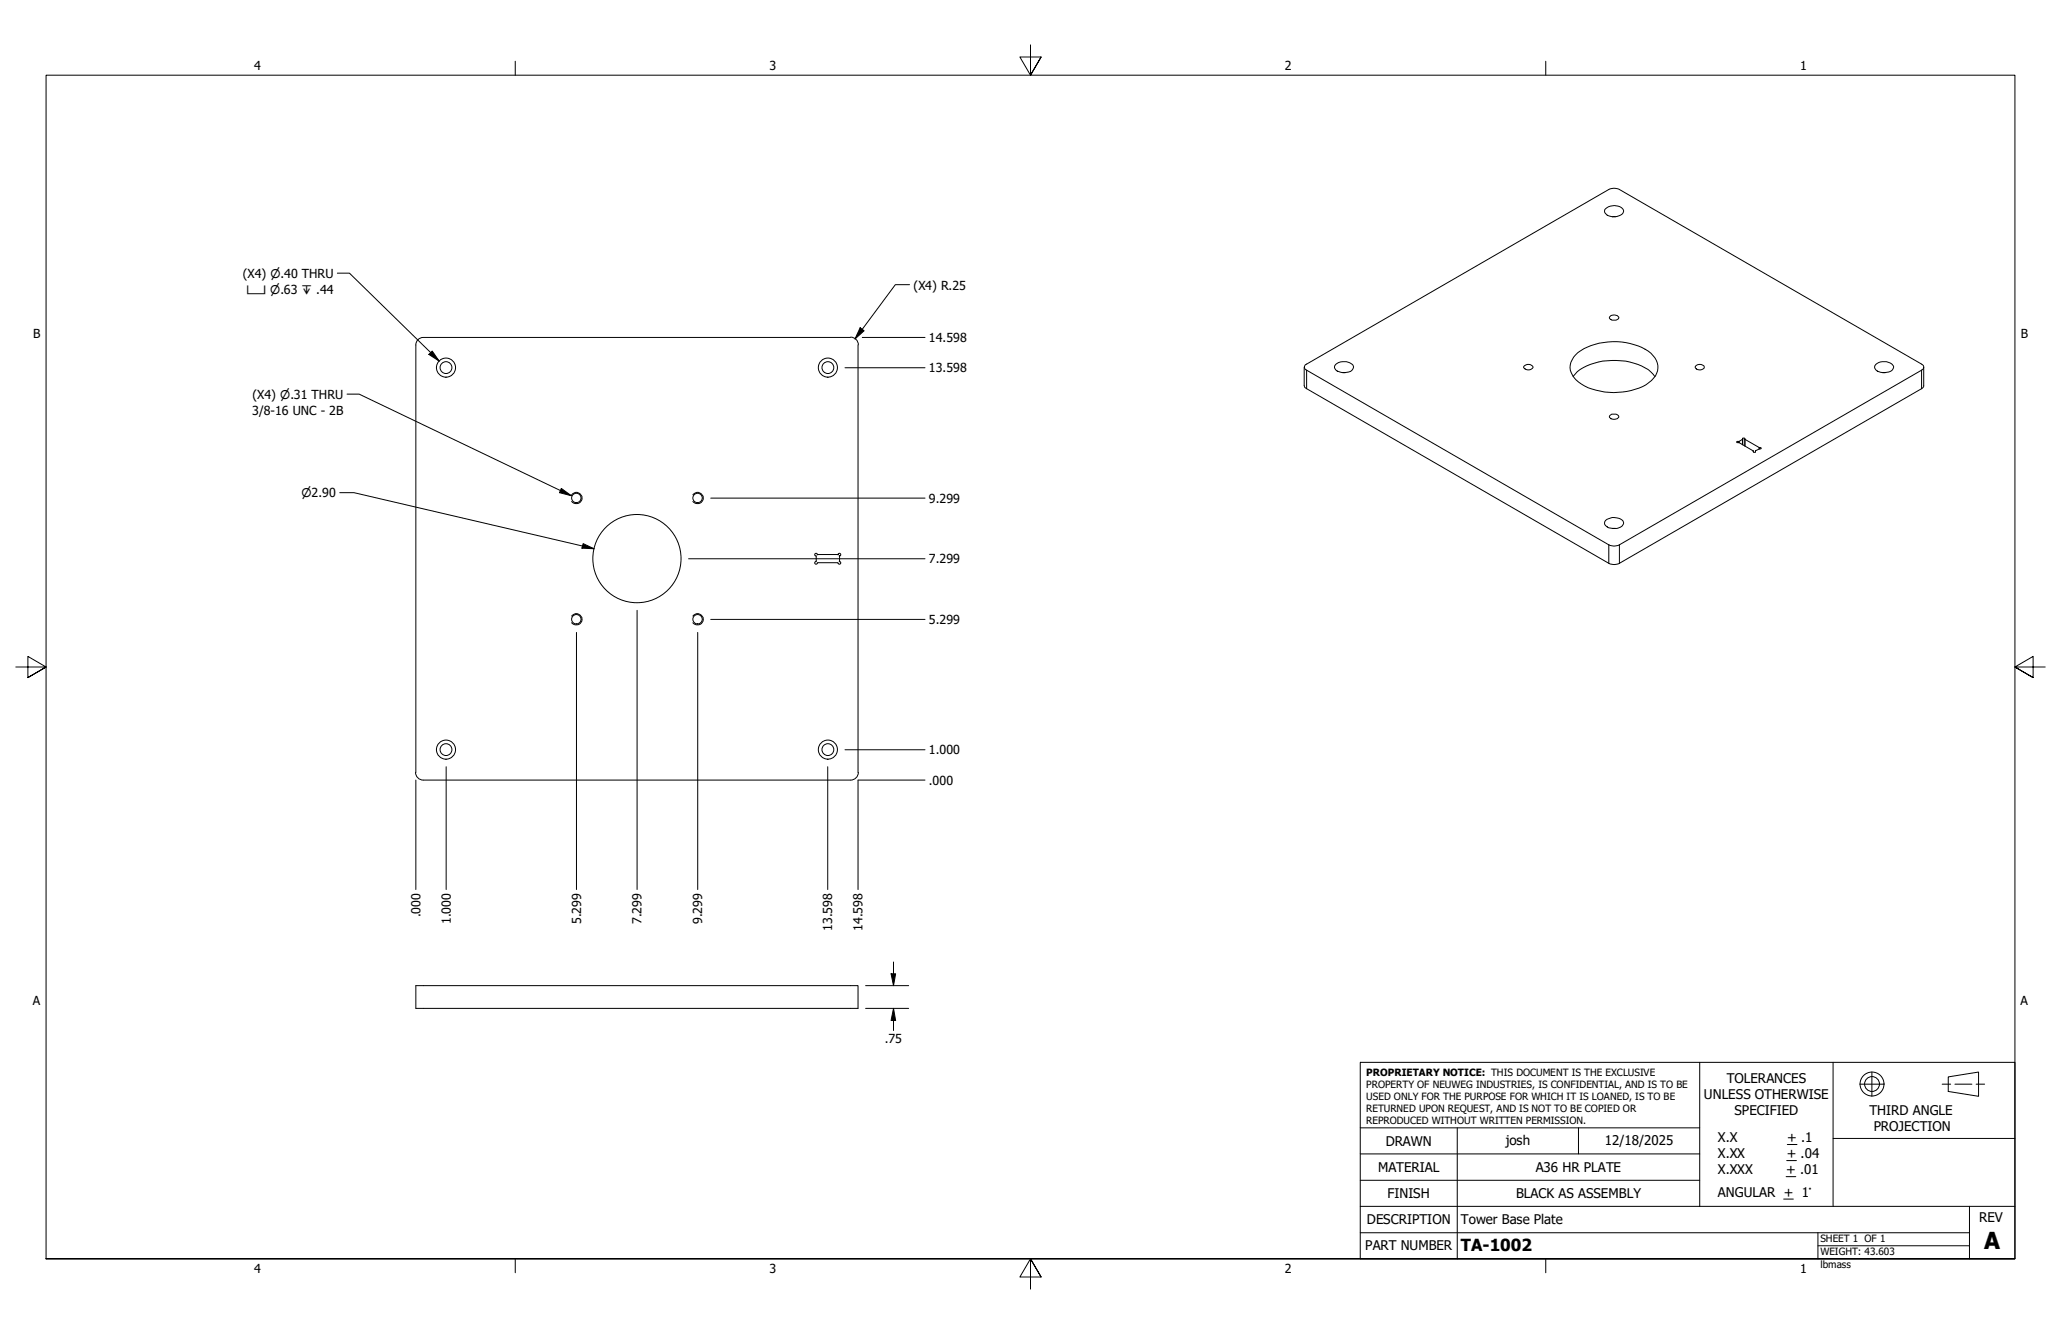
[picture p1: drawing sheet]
<svg xmlns="http://www.w3.org/2000/svg" width="432mm" height="279mm" viewBox="0 0 432 279" stroke-linecap="round" stroke-linejoin="round" font-family="sans-serif">
<!-- layer: Visible (ANSI) -->
<g fill="none" stroke="#000" stroke-width=".21">
<path d="M336.2 43.9a2.62 2.62 0 0 1 3.9 0 1.05 1.05 0 0 1-.9 1.3 2.41 2.41 0 0 1-3-.8zM337.8 45.4h.7M87.1 72.3v89.5M88.7 70.7a1.56 1.56 0 0 0-1.6 1.5M88.7 70.7h89.5M178.2 70.6a1.62 1.62 0 0 1 1.6 1.6M179.8 72.3v89.5M273.2 76.9v3.9l.2 .4 .3 .2 63.4 36.6 .9 .2 1.3-.2 63.3-36.6 .4-.4v-4.1M273.5 76.4l63.6-36.7 .9-.3 1.3 .3 63.3 36.6a.67 .67 0 0 1 .4 .6 .67 .67 0 0 1-.4 .6l-63.3 36.6-1 .3-1.2-.3-63.4-36.6a.69 .69 0 0 1-.2-1.1zM279.8 76.3a2.72 2.72 0 0 1 3.7 .3v.5a2.27 2.27 0 0 1-3 .8 .94 .94 0 0 1-.7-1.6zM281.3 78h.6M319.3 76.6a1.14 1.14 0 0 1 1.9 .4 1.12 1.12 0 0 1-2-.2z"/>
<path d="M329.6 78.9a9.8 9.8 0 0 1 7.1-3.3 12.6 12.6 0 0 1 9.1 2.3l.9 1M330.1 74.4a12.7 12.7 0 0 1 10.5-2.6 9.4 9.4 0 0 1 6.1 3.1 3.6 3.6 0 0 1-1.3 5.2 13.6 13.6 0 0 1-11 1.6 6.8 6.8 0 0 1-5.4-4.2 3.6 3.6 0 0 1 1.1-3.1zM337.3 66.3a1.14 1.14 0 0 1 1.9 .3 1.29 1.29 0 0 1-2 0zM355.3 76.6a1.15 1.15 0 0 1 1.8 .2 1.05 1.05 0 0 1-1.8 .4l-.1-.2zM393 76.3a2.48 2.48 0 0 1 3.7 .5v.3a2.32 2.32 0 0 1-3.1 .8l-.5-.4a.77 .77 0 0 1-.1-1.2zM394.4 78h.6M337.3 87a1.37 1.37 0 0 1 1.9 .2 1.07 1.07 0 0 1-1 .6 1.07 1.07 0 0 1-1-.6zM365.1 91.9l-.7 .6h-.5v.1l.5 .1 2.9 1.8M365.1 91.9v-.1h.4l.1 .1M365.1 91.9v1.3M365.6 91.9l3 1.8 .4 .2-1.2 .6M365.6 91.9v1.5"/>
<path d="M367.3 94.5l.2 .2h.3v-.2M367.3 94.5v.2M367.8 94.5v.2M170.9 117.6l-.2 .1 .1 .4h.3l.1-.1M170.9 116.3l.1 .2M171 117.5l-.1 .2M171 116.5v1M171.2 116.1l.2 .1M171.2 116.1l-.1-.2-.3 .1-.1 .3 .2 .1M171.4 116.1h4.1M175.5 117.9l-4.3 .1M175.5 117.9l.1 .1"/>
<path d="M175.6 116.1l.1-.2 .4 .1v.3l-.1 .1M175.7 116.1l-.2 .1M175.8 117.5l.3 .2v.4h-.4l-.1-.1M175.9 116.5v1M175.9 116.3l-.1 .2M336.4 109a2.72 2.72 0 0 1 3.7 .3 1.27 1.27 0 0 1-1.3 1.4h-.5a1.72 1.72 0 0 1-2.1-1.2zM337.8 110.7h.7M87.1 161.8a1.62 1.62 0 0 0 1.6 1.6M179.8 161.8a1.62 1.62 0 0 1-1.6 1.6h-89.5M87.1 206.4h92.7v4.8h-92.7z"/>
<circle cx="93.4" cy="77" r="2"/>
<circle cx="93.4" cy="77" r="1.24"/>
<circle cx="173.5" cy="77" r="2"/>
<circle cx="173.5" cy="77" r="1.24"/>
<circle cx="120.7" cy="104.3" r=".98"/>
<circle cx="133.4" cy="117" r="9.2"/>
<circle cx="146.1" cy="104.3" r=".98"/>
<circle cx="120.7" cy="129.7" r=".98"/>
<circle cx="146.1" cy="129.7" r=".98"/>
<circle cx="93.4" cy="157" r="2"/>
<circle cx="93.4" cy="157" r="1.24"/>
<circle cx="173.5" cy="157" r="2"/>
<circle cx="173.5" cy="157" r="1.24"/>
</g>
<!-- layer: Hidden Narrow (ANSI) -->
<path d="M119.8 103.6a1.19 1.19 0 0 1 1.7-.2 1.19 1.19 0 0 1 0 1.8 1.19 1.19 0 0 1-1.7-.2M145.2 103.6a1.19 1.19 0 0 1 1.7-.2 1.19 1.19 0 0 1 0 1.8 1.19 1.19 0 0 1-1.7-.2M119.8 129a1.19 1.19 0 0 1 1.7-.2 1.19 1.19 0 0 1 0 1.8 1.19 1.19 0 0 1-1.7-.2M145.2 129a1.19 1.19 0 0 1 1.7-.2 1.19 1.19 0 0 1 0 1.8 1.19 1.19 0 0 1-1.7-.2" fill="none" stroke="#000" stroke-width=".21"/>
<!-- layer: Visible Narrow (ANSI) -->
<path d="M273.7 77.5v3.9M402.6 77.5v3.9M364.2 92.5v.2M364.4 92.5v.2M365.1 92v1.2M365.6 92v1.4M367.3 94.5v.1M367.8 94.5v.1M368.6 93.7v.3M368.7 93.7v.3M337.1 114.1v3.9M339.3 114.1v3.9" fill="none" stroke="#000" stroke-width=".21"/>
<!-- layer: Border (ANSI) -->
<path d="M107.9 12.8v2.9M215.9 9.4v6.3l-2.2-3.8h4.4l-2.2 3.8 2.2-3.8M323.8 12.8v2.9M3.3 139.7h6.4l-3.9-2.2v4.4l3.9-2.2-3.9 2.2M428.5 139.7h-6.4l3.9-2.2v4.4l-3.9-2.2 3.9 2.2M9.7 263.7v-248h412.4v248h-412.4h412.4M107.9 263.7v2.9M218.1 267.5l-2.2-3.8 2.2 3.8h-4.4l2.2-3.8v6.3M323.8 263.7v2.9" fill="none" stroke="#000" stroke-width=".21"/>
<!-- layer: Title (ANSI) -->
<g fill="none" stroke="#000" stroke-width=".21">
<path d="M285 222.5h137.1v41.2h-137.1zM285 236.2h71.1M305.3 236.2v27.5M330.7 236.2v5.5M356.1 222.5v30.2M374.5 239.7h2M384 222.5v15.9M389.6 227.1h5.1M392.2 224.5v5.1M406.9 227.1h1.8M408.2 225.6l6.3-1.1v5.1l-6.3-1zM409.6 227.1h3.5"/>
<path d="M414 227.1h1.8M422.1 238.4h-38.1v14.3M285 258.2h127.6M285 252.7h137.1M285 247.2h71.1M285 241.7h71.1M373.7 251.1h2M374.2 246.4h2M374.3 243.1h2.1M380.9 258.2v5.5M412.6 252.7v11M380.9 260.9h31.7"/>
<circle cx="392.2" cy="227" r="2.51"/>
<circle cx="392.2" cy="227" r="1.56"/>
</g>
<!-- layer: Symbol (ANSI) -->
<path d="M70.7 57.2h2.5l18.8 18.4M89.9 74.2l.7-.7 1.4 2.1zM72.7 82.5h2.5l44.5 21.3M117.6 102.3l2.1 1.5-2.5-.6z" fill="none" stroke="#000" stroke-width=".21"/>
<path d="M89.9 74.2l.7-.7 1.4 2.1zM117.6 102.3l2.1 1.5-2.5-.6z" fill="#000"/>
<!-- layer: Dimension (ANSI) -->
<g fill="none" stroke="#000" stroke-width=".21">
<path d="M190.6 59.6h-3l-8.5 11.4M177 77h16.8M180.2 68.6l.8 .7-1.9 1.7zM180.7 70.7h13.1M71.2 103.2h3l50.3 11.7M122.2 113.9l2.3 1-2.6-.1zM144.3 117h49.5M148.9 104.3h44.9M120.8 132.5v53.8M133.5 127.8v58.5M146.2 132.5v53.8M148.9 129.7h44.9"/>
<path d="M177 157h16.8M87.1 163.4v22.9M93.5 160.6v25.7M173.4 160.6v25.7M193.8 163.4h-14v22.9M181.4 206.4h9M181.4 211.2h9M186.7 204h.9l-.4 2.4zM187.2 211.2l.4 2.5h-.9zM187.2 201.5v4.9M187.2 211.2v4.6"/>
</g>
<path d="M180.2 68.6l.8 .7-1.9 1.7zM122.2 113.9l2.3 1-2.6-.1zM186.7 204h.9l-.4 2.4zM187.2 211.2l.4 2.5h-.9z" fill="#000"/>
<text font-size="4.9" x="415.7" y="261.6">A</text>
<text font-size="3.5" x="306.1" y="262">TA-1002</text>
<g font-size="2.8">
<text x="361.8" y="226.9">TOLERANCES</text>
<text x="357" y="230.3">UNLESS OTHERWISE</text>
<text x="363.4" y="233.6">SPECIFIED</text>
<text x="391.7" y="233.5">THIRD ANGLE</text>
<text x="290.3" y="240">DRAWN</text>
<text x="315.5" y="239.7">josh</text>
<text x="336.2" y="239.8">12/18/2025</text>
<text x="359.9" y="239.3">X.X</text>
<text x="374.5" y="239.3">+ .1</text>
<text x="392.6" y="236.8">PROJECTION</text>
<text x="288.7" y="245.5">MATERIAL</text>
<text x="321.8" y="245.5">A36 HR PLATE</text>
<text x="359.9" y="242.6">X.XX</text>
<text x="359.9" y="245.9">X.XXX</text>
<text x="374.2" y="245.9">+ .01</text>
<text x="374.3" y="242.6">+ .04</text>
<text x="290.7" y="251">FINISH</text>
<text x="317.6" y="251">BLACK AS ASSEMBLY</text>
<text x="359.9" y="250.7">ANGULAR + 1°</text>
<text x="286.4" y="256.4">DESCRIPTION</text>
<text x="306.1" y="256.3">Tower Base Plate</text>
<text x="414.7" y="256">REV</text>
<text x="286" y="261.9">PART NUMBER</text>
</g>
<g font-size="2.6">
<text x="53.3" y="14.7">4</text>
<text x="161.2" y="14.7">3</text>
<text x="269.2" y="14.7">2</text>
<text x="377.1" y="14.7">1</text>
<text x="50.9" y="58.2">(X4) ⌀.40 THRU</text>
<text x="191.4" y="60.6">(X4) R.25</text>
<text x="6.9" y="70.8">B</text>
<text x="194.6" y="71.6">14.598</text>
<text x="423.4" y="70.8">B</text>
<text x="194.6" y="78">13.598</text>
<text x="52.9" y="83.5">(X4) ⌀.31 THRU</text>
<text x="52.8" y="86.9">3/8-16 UNC - 2B</text>
<text x="194.6" y="105.3">9.299</text>
<text x="194.6" y="118">7.299</text>
<text x="194.6" y="130.7">5.299</text>
<text x="194.6" y="158">1.000</text>
<text x="194.6" y="164.3">.000</text>
<text x="88.1" y="192.2" transform="rotate(-90 88.1 192.2)">.000</text>
<text x="94.4" y="193.6" transform="rotate(-90 94.4 193.6)">1.000</text>
<text x="121.7" y="193.6" transform="rotate(-90 121.7 193.6)">5.299</text>
<text x="134.4" y="193.6" transform="rotate(-90 134.4 193.6)">7.299</text>
<text x="147.1" y="193.6" transform="rotate(-90 147.1 193.6)">9.299</text>
<text x="174.4" y="195" transform="rotate(-90 174.4 195)">13.598</text>
<text x="180.7" y="195" transform="rotate(-90 180.7 195)">14.598</text>
<text x="6.9" y="210.5">A</text>
<text x="423.3" y="210.5">A</text>
<text x="185.4" y="218.5">.75</text>
<text x="53.3" y="266.6">4</text>
<text x="161.2" y="266.6">3</text>
<text x="269.2" y="266.6">2</text>
<text x="377.1" y="266.6">1</text>
</g>
<g font-size="2.5">
<text x="51.6" y="61.5">⌴ ⌀.63 ↧ .44</text>
<text x="63.2" y="104.1">⌀2.90</text>
</g>
<g font-size="2.1">
<text x="286.3" y="225.4">PROPRIETARY NOTICE: THIS DOCUMENT IS THE EXCLUSIVE</text>
<text x="286.3" y="227.8">PROPERTY OF NEUWEG INDUSTRIES, IS CONFIDENTIAL, AND IS TO BE</text>
<text x="286.3" y="230.4">USED ONLY FOR THE PURPOSE FOR WHICH IT IS LOANED, IS TO BE</text>
<text x="286.3" y="232.9">RETURNED UPON REQUEST, AND IS NOT TO BE COPIED OR</text>
<text x="286.3" y="235.4">REPRODUCED WITHOUT WRITTEN PERMISSION.</text>
<text x="381.4" y="260.2">SHEET 1 OF 1</text>
<text x="381.4" y="263">WEIGHT: 43.603</text>
<text x="381.4" y="265.5">lbmass</text>
</g>
</svg>
